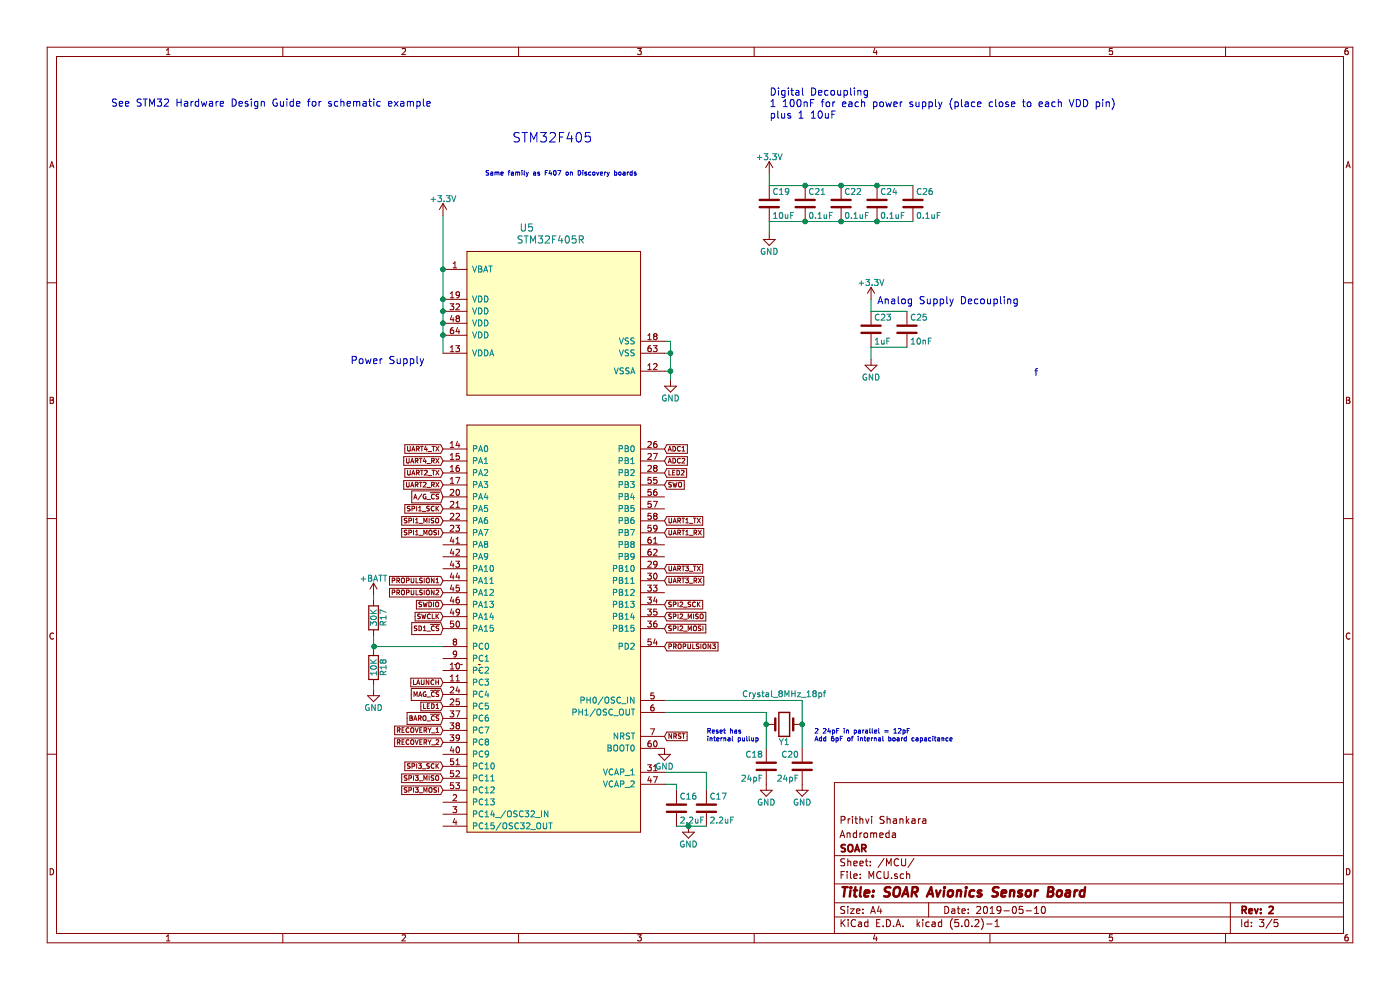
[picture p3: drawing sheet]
EESchema Schematic File Version 4
LIBS:AndromedaV2.2-cache
EELAYER 26 0
EELAYER END
$Descr A4 11693 8268
encoding utf-8
Sheet 3 5
Title "SOAR Avionics Sensor Board"
Date "2019-05-10"
Rev "2"
Comp "SOAR"
Comment1 "Andromeda"
Comment2 "Prithvi Shankara"
Comment3 ""
Comment4 ""
$EndDescr
$Comp
L AndromedaV2-rescue:C C19
U 1 1
P 6425 1700
F 0 "C19" H 6450 1800 50  0000 L CNN
F 1 "10uF" H 6450 1600 50  0000 L CNN
F 2 "Capacitors_SMD:C_0603" H 6463 1550 50  0001 C CNN
F 3 "" H 6425 1700 50  0001 C CNN
	1    6425 1700
	1    0    0    -1  
$EndComp
$Comp
L AndromedaV2-rescue:C C21
U 1 1
P 6725 1700
F 0 "C21" H 6750 1800 50  0000 L CNN
F 1 "0.1uF" H 6750 1600 50  0000 L CNN
F 2 "Capacitors_SMD:C_0603" H 6763 1550 50  0001 C CNN
F 3 "" H 6725 1700 50  0001 C CNN
	1    6725 1700
	1    0    0    -1  
$EndComp
$Comp
L AndromedaV2-rescue:C C22
U 1 1
P 7025 1700
F 0 "C22" H 7050 1800 50  0000 L CNN
F 1 "0.1uF" H 7050 1600 50  0000 L CNN
F 2 "Capacitors_SMD:C_0603" H 7063 1550 50  0001 C CNN
F 3 "" H 7025 1700 50  0001 C CNN
	1    7025 1700
	1    0    0    -1  
$EndComp
$Comp
L AndromedaV2-rescue:C C24
U 1 1
P 7325 1700
F 0 "C24" H 7350 1800 50  0000 L CNN
F 1 "0.1uF" H 7350 1600 50  0000 L CNN
F 2 "Capacitors_SMD:C_0603" H 7363 1550 50  0001 C CNN
F 3 "" H 7325 1700 50  0001 C CNN
	1    7325 1700
	1    0    0    -1  
$EndComp
$Comp
L AndromedaV2-rescue:+3.3V #PWR026
U 1 1
P 6425 1450
F 0 "#PWR026" H 6425 1300 50  0001 C CNN
F 1 "+3.3V" H 6425 1590 50  0000 C CNN
F 2 "" H 6425 1450 50  0001 C CNN
F 3 "" H 6425 1450 50  0001 C CNN
	1    6425 1450
	1    0    0    -1  
$EndComp
$Comp
L AndromedaV2-rescue:GND #PWR027
U 1 1
P 6425 1950
F 0 "#PWR027" H 6425 1700 50  0001 C CNN
F 1 "GND" H 6425 1800 50  0000 C CNN
F 2 "" H 6425 1950 50  0001 C CNN
F 3 "" H 6425 1950 50  0001 C CNN
	1    6425 1950
	1    0    0    -1  
$EndComp
$Comp
L AndromedaV2-rescue:C C23
U 1 1
P 7275 2750
F 0 "C23" H 7300 2850 50  0000 L CNN
F 1 "1uF" H 7300 2650 50  0000 L CNN
F 2 "Capacitors_SMD:C_0603" H 7313 2600 50  0001 C CNN
F 3 "" H 7275 2750 50  0001 C CNN
	1    7275 2750
	1    0    0    -1  
$EndComp
$Comp
L AndromedaV2-rescue:C C25
U 1 1
P 7575 2750
F 0 "C25" H 7600 2850 50  0000 L CNN
F 1 "10nF" H 7600 2650 50  0000 L CNN
F 2 "Capacitors_SMD:C_0603" H 7613 2600 50  0001 C CNN
F 3 "" H 7575 2750 50  0001 C CNN
	1    7575 2750
	1    0    0    -1  
$EndComp
$Comp
L AndromedaV2-rescue:+3.3V #PWR028
U 1 1
P 7275 2500
F 0 "#PWR028" H 7275 2350 50  0001 C CNN
F 1 "+3.3V" H 7275 2640 50  0000 C CNN
F 2 "" H 7275 2500 50  0001 C CNN
F 3 "" H 7275 2500 50  0001 C CNN
	1    7275 2500
	1    0    0    -1  
$EndComp
$Comp
L AndromedaV2-rescue:GND #PWR029
U 1 1
P 7275 3000
F 0 "#PWR029" H 7275 2750 50  0001 C CNN
F 1 "GND" H 7275 2850 50  0000 C CNN
F 2 "" H 7275 3000 50  0001 C CNN
F 3 "" H 7275 3000 50  0001 C CNN
	1    7275 3000
	1    0    0    -1  
$EndComp
$Comp
L AndromedaV2-rescue:Crystal_8MHz Y1
U 1 1
P 6550 6050
F 0 "Y1" H 6550 6200 50  0000 C CNN
F 1 "Crystal_8MHz_18pf" H 6550 5800 50  0000 C CNN
F 2 "Crystal:Crystal_SMD_HC49-SD" H 6550 6050 50  0001 C CNN
F 3 "http://www.abracon.com/Resonators/abls.pdf" H 6550 6050 50  0001 C CNN
F 4 "535-9089-1-ND" H 6550 6050 60  0001 C CNN "Digikey"
	1    6550 6050
	1    0    0    1   
$EndComp
$Comp
L AndromedaV2-rescue:C C20
U 1 1
P 6700 6400
F 0 "C20" H 6725 6500 50  0000 L CNN
F 1 "24pF" H 6725 6300 50  0000 L CNN
F 2 "Capacitors_SMD:C_0603" H 6738 6250 50  0001 C CNN
F 3 "" H 6700 6400 50  0001 C CNN
	1    6700 6400
	-1   0    0    -1  
$EndComp
$Comp
L AndromedaV2-rescue:C C18
U 1 1
P 6400 6400
F 0 "C18" H 6425 6500 50  0000 L CNN
F 1 "24pF" H 6425 6300 50  0000 L CNN
F 2 "Capacitors_SMD:C_0603" H 6438 6250 50  0001 C CNN
F 3 "" H 6400 6400 50  0001 C CNN
	1    6400 6400
	-1   0    0    -1  
$EndComp
$Comp
L AndromedaV2-rescue:GND #PWR030
U 1 1
P 6700 6550
F 0 "#PWR030" H 6700 6300 50  0001 C CNN
F 1 "GND" H 6700 6400 50  0000 C CNN
F 2 "" H 6700 6550 50  0001 C CNN
F 3 "" H 6700 6550 50  0001 C CNN
	1    6700 6550
	-1   0    0    -1  
$EndComp
$Comp
L AndromedaV2-rescue:GND #PWR031
U 1 1
P 6400 6550
F 0 "#PWR031" H 6400 6300 50  0001 C CNN
F 1 "GND" H 6400 6400 50  0000 C CNN
F 2 "" H 6400 6550 50  0001 C CNN
F 3 "" H 6400 6550 50  0001 C CNN
	1    6400 6550
	-1   0    0    -1  
$EndComp
Text Notes 5900 6200 0    39   ~ 0
Reset has \ninternal pullup
$Comp
L AndromedaV2-rescue:GND #PWR032
U 1 1
P 5550 6250
F 0 "#PWR032" H 5550 6000 50  0001 C CNN
F 1 "GND" H 5550 6100 50  0000 C CNN
F 2 "" H 5550 6250 50  0001 C CNN
F 3 "" H 5550 6250 50  0001 C CNN
	1    5550 6250
	1    0    0    -1  
$EndComp
Text Notes 6425 1000 0    60   ~ 0
Digital Decoupling\n1 100nF for each power supply (place close to each VDD pin)\nplus 1 10uF
Text Notes 7325 2550 0    60   ~ 0
Analog Supply Decoupling
Text GLabel 3700 3750 0    39   Input ~ 0
UART4_TX
Text GLabel 3700 3850 0    39   Input ~ 0
UART4_RX
Text GLabel 5550 4350 2    39   Input ~ 0
UART1_TX
Text GLabel 5550 4450 2    39   Input ~ 0
UART1_RX
Text GLabel 3700 5050 0    39   Input ~ 0
SWDIO
Text GLabel 3700 5150 0    39   Input ~ 0
SWCLK
Text GLabel 5550 6150 2    39   Input ~ 0
NRST
Text GLabel 5550 4050 2    39   Input ~ 0
SWO
$Comp
L AndromedaV2-rescue:+3.3V #PWR033
U 1 1
P 3700 1800
F 0 "#PWR033" H 3700 1650 50  0001 C CNN
F 1 "+3.3V" H 3700 1940 50  0000 C CNN
F 2 "" H 3700 1800 50  0001 C CNN
F 3 "" H 3700 1800 50  0001 C CNN
	1    3700 1800
	1    0    0    -1  
$EndComp
$Comp
L AndromedaV2-rescue:GND #PWR034
U 1 1
P 5600 3175
F 0 "#PWR034" H 5600 2925 50  0001 C CNN
F 1 "GND" H 5600 3025 50  0000 C CNN
F 2 "" H 5600 3175 50  0001 C CNN
F 3 "" H 5600 3175 50  0001 C CNN
	1    5600 3175
	1    0    0    -1  
$EndComp
$Comp
L AndromedaV2-rescue:C C26
U 1 1
P 7625 1700
F 0 "C26" H 7650 1800 50  0000 L CNN
F 1 "0.1uF" H 7650 1600 50  0000 L CNN
F 2 "Capacitors_SMD:C_0603" H 7663 1550 50  0001 C CNN
F 3 "" H 7625 1700 50  0001 C CNN
	1    7625 1700
	1    0    0    -1  
$EndComp
$Comp
L AndromedaV2-rescue:C C16
U 1 1
P 5650 6750
F 0 "C16" H 5675 6850 50  0000 L CNN
F 1 "2.2uF" H 5675 6650 50  0000 L CNN
F 2 "Capacitors_SMD:C_0603" H 5688 6600 50  0001 C CNN
F 3 "" H 5650 6750 50  0001 C CNN
	1    5650 6750
	1    0    0    -1  
$EndComp
$Comp
L AndromedaV2-rescue:C C17
U 1 1
P 5900 6750
F 0 "C17" H 5925 6850 50  0000 L CNN
F 1 "2.2uF" H 5925 6650 50  0000 L CNN
F 2 "Capacitors_SMD:C_0603" H 5938 6600 50  0001 C CNN
F 3 "" H 5900 6750 50  0001 C CNN
	1    5900 6750
	1    0    0    -1  
$EndComp
$Comp
L AndromedaV2-rescue:GND #PWR035
U 1 1
P 5750 6900
F 0 "#PWR035" H 5750 6650 50  0001 C CNN
F 1 "GND" H 5750 6750 50  0000 C CNN
F 2 "" H 5750 6900 50  0001 C CNN
F 3 "" H 5750 6900 50  0001 C CNN
	1    5750 6900
	1    0    0    -1  
$EndComp
Text GLabel 3700 4350 0    39   Input ~ 0
SPI1_MISO
Text GLabel 3700 4450 0    39   Input ~ 0
SPI1_MOSI
Text GLabel 5550 5150 2    39   Input ~ 0
SPI2_MISO
Text GLabel 5550 5250 2    39   Input ~ 0
SPI2_MOSI
Connection ~ 6700 6050
Connection ~ 6400 6050
Wire Wire Line
	6400 5950 6400 6050
Wire Wire Line
	5550 5950 6400 5950
Wire Wire Line
	6700 5850 6700 6050
Wire Wire Line
	5550 5850 6700 5850
Wire Wire Line
	7275 2500 7275 2600
Wire Wire Line
	7275 2900 7275 3000
Wire Wire Line
	7275 2900 7575 2900
Wire Wire Line
	7275 2600 7575 2600
Wire Wire Line
	6425 1950 6425 1850
Wire Wire Line
	6425 1450 6425 1550
Connection ~ 7325 1850
Connection ~ 7025 1850
Connection ~ 6725 1850
Connection ~ 6725 1550
Connection ~ 7025 1550
Connection ~ 7325 1550
Wire Wire Line
	6425 1850 6725 1850
Wire Wire Line
	6425 1550 6725 1550
Wire Wire Line
	5550 6550 5650 6550
Wire Wire Line
	5650 6550 5650 6600
Wire Wire Line
	5550 6450 5900 6450
Wire Wire Line
	5900 6450 5900 6600
Wire Wire Line
	5650 6900 5750 6900
Connection ~ 5750 6900
Text GLabel 5550 5400 2    39   Input ~ 0
PROPULSION3
Wire Wire Line
	5600 2850 5600 2950
Connection ~ 5600 3100
Connection ~ 5600 2950
Text Notes 8675 3150 2    60   ~ 0
f
Text Notes 925  900  0    60   ~ 0
See STM32 Hardware Design Guide for schematic example\n
Text Notes 3550 3050 2    61   ~ 0
Power Supply
Wire Wire Line
	3700 1800 3700 2250
Connection ~ 3700 2250
Connection ~ 3700 2500
Connection ~ 3700 2600
Connection ~ 3700 2700
Connection ~ 3700 2800
Wire Wire Line
	5600 2850 5550 2850
Wire Wire Line
	5600 2950 5550 2950
Wire Wire Line
	5600 3100 5550 3100
Text Notes 6800 6200 0    39   ~ 0
2 24pF in parallel = 12pF\nAdd 6pF of internal board capacitance
Text Notes 4275 1200 0    79   ~ 0
STM32F405
Text Notes 4050 1475 0    39   ~ 0
Same family as F407 on Discovery boards
Text GLabel 5550 5050 2    39   Input ~ 0
SPI2_SCK
Text GLabel 3700 6000 0    39   Input ~ 0
BARO_~CS
$Comp
L AndromedaV2-rescue:STM32F405R U5
U 1 1
P 4500 4900
F 0 "U5" H 4400 7900 60  0000 C CNN
F 1 "STM32F405R" H 4600 7800 60  0000 C CNN
F 2 "Package_QFP:LQFP-64_10x10mm_P0.5mm" H 4950 5100 60  0001 C CNN
F 3 "http://www.st.com/content/ccc/resource/technical/document/datasheet/ef/92/76/6d/bb/c2/4f/f7/DM00037051.pdf/files/DM00037051.pdf/jcr:content/translations/en.DM00037051.pdf" H 4950 5100 60  0001 C CNN
F 4 "497-11767-ND" H 4500 4900 60  0001 C CNN "Digikey"
	1    4500 4900
	1    0    0    -1  
$EndComp
Text GLabel 3700 4150 0    39   Input ~ 0
A/G_~CS
Text GLabel 3700 6400 0    39   Input ~ 0
SPI3_SCK
Text GLabel 3700 6500 0    39   Input ~ 0
SPI3_MISO
Text GLabel 3700 6600 0    39   Input ~ 0
SPI3_MOSI
Text GLabel 3700 5800 0    39   Input ~ 0
MAG_~CS
Text GLabel 3700 4250 0    39   Input ~ 0
SPI1_SCK
Text GLabel 5550 3950 2    39   Input ~ 0
LED2
Text GLabel 3700 5900 0    39   Input ~ 0
LED1
Text GLabel 3700 3950 0    39   Input ~ 0
UART2_TX
Text GLabel 3700 4050 0    39   Input ~ 0
UART2_RX
Text GLabel 3700 5700 0    39   Input ~ 0
LAUNCH
Text GLabel 3700 5250 0    39   Input ~ 0
SD1_~CS
Text GLabel 3700 6100 0    39   Input ~ 0
RECOVERY_1
Text GLabel 3700 6200 0    39   Input ~ 0
RECOVERY_2
Text GLabel 5550 3750 2    39   Input ~ 0
ADC1
Text GLabel 5550 3850 2    39   Input ~ 0
ADC2
Text GLabel 3700 4850 0    39   Input ~ 0
PROPULSION1
Text GLabel 3700 4950 0    39   Input ~ 0
PROPULSION2
Text GLabel 5550 4750 2    39   Input ~ 0
UART3_TX
Text GLabel 5550 4850 2    39   Input ~ 0
UART3_RX
$Comp
L AndromedaV2-rescue:R R18
U 1 1
P 3120 5575
F 0 "R18" V 3200 5575 50  0000 C CNN
F 1 "10K" V 3120 5575 50  0000 C CNN
F 2 "Resistors_SMD:R_0603" V 3050 5575 50  0001 C CNN
F 3 "" H 3120 5575 50  0001 C CNN
	1    3120 5575
	1    0    0    -1  
$EndComp
$Comp
L AndromedaV2-rescue:R R17
U 1 1
P 3120 5160
F 0 "R17" V 3200 5160 50  0000 C CNN
F 1 "30K" V 3120 5160 50  0000 C CNN
F 2 "Resistors_SMD:R_0603" V 3050 5160 50  0001 C CNN
F 3 "" H 3120 5160 50  0001 C CNN
	1    3120 5160
	1    0    0    -1  
$EndComp
Wire Wire Line
	3700 5400 3125 5400
Wire Wire Line
	3120 5400 3120 5425
Wire Wire Line
	3120 5310 3120 5395
Wire Wire Line
	3120 5395 3125 5395
Wire Wire Line
	3125 5395 3125 5400
Connection ~ 3125 5400
$Comp
L AndromedaV2-rescue:+BATT #PWR036
U 1 1
P 3120 4970
F 0 "#PWR036" H 3120 4820 50  0001 C CNN
F 1 "+BATT" H 3120 5110 50  0000 C CNN
F 2 "" H 3120 4970 50  0001 C CNN
F 3 "" H 3120 4970 50  0001 C CNN
	1    3120 4970
	1    0    0    -1  
$EndComp
Wire Wire Line
	3120 4970 3120 5010
$Comp
L AndromedaV2-rescue:GND #PWR037
U 1 1
P 3120 5760
F 0 "#PWR037" H 3120 5510 50  0001 C CNN
F 1 "GND" H 3120 5610 50  0000 C CNN
F 2 "" H 3120 5760 50  0001 C CNN
F 3 "" H 3120 5760 50  0001 C CNN
	1    3120 5760
	1    0    0    -1  
$EndComp
Wire Wire Line
	3120 5725 3120 5760
Wire Wire Line
	6700 6050 6700 6250
Wire Wire Line
	6400 6050 6400 6250
Wire Wire Line
	7325 1850 7625 1850
Wire Wire Line
	7025 1850 7325 1850
Wire Wire Line
	6725 1850 7025 1850
Wire Wire Line
	6725 1550 7025 1550
Wire Wire Line
	7025 1550 7325 1550
Wire Wire Line
	7325 1550 7625 1550
Wire Wire Line
	5750 6900 5900 6900
Wire Wire Line
	5600 3100 5600 3175
Wire Wire Line
	5600 2950 5600 3100
Wire Wire Line
	3700 2250 3700 2500
Wire Wire Line
	3700 2500 3700 2600
Wire Wire Line
	3700 2600 3700 2700
Wire Wire Line
	3700 2700 3700 2800
Wire Wire Line
	3700 2800 3700 2950
Wire Wire Line
	3125 5400 3120 5400
$EndSCHEMATC
